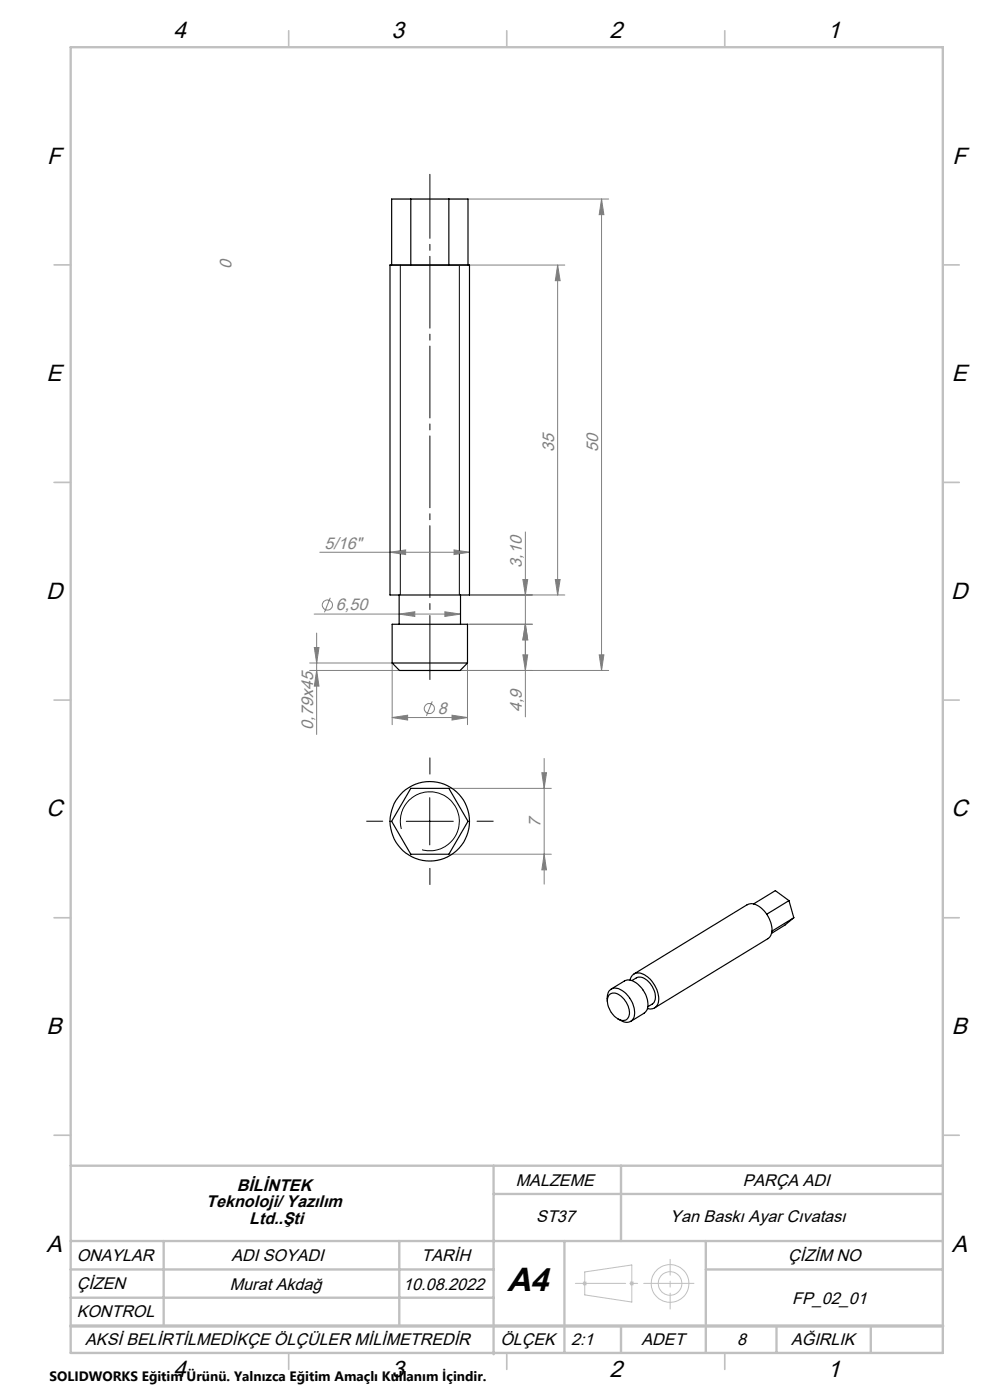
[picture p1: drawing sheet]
<svg xmlns="http://www.w3.org/2000/svg" width="210mm" height="297mm" viewBox="0 0 210 297" stroke-linecap="round" stroke-linejoin="round" font-family="sans-serif">
<g fill="none" stroke="#808080" stroke-width=".21">
<path d="M97.4 56.2h22.4M99.3 42.2h29.8M118.3 56.2l.5 3.3h-1zM118.3 56.2v70M127.6 42.2v100M127.6 42.2l.5 3.3h-1zM67.8 117.2h31.8M82.7 117.2l3.3-.5v.9zM96.3 116.7l3.3 .5-3.3 .4zM111.4 112.9v39.2M66.6 130.3h31.1M66.7 137.4h1l-.5 3.2z"/>
<path d="M67.2 134.3v21.5M70.1 126.8l-1.3 3.1M84.7 130.3l3.3-.5v1zM94.4 129.8l3.3 .5-3.3 .5zM99.2 132.4h13.7M99.6 126.2h20.2M110.9 122.9h1l-.5 3.3zM110.9 138.9h1l-.5 3.3zM111.4 132.4l.5 3.3h-1zM117.8 122.9h1l-.5 3.3zM127.1 138.9h1l-.5 3.3zM65.7 140.6h17.5v13.1"/>
<path d="M65.7 142.2h19M67.2 142.2l.5 3.4h-1zM83.2 152.2l3.3-.5v1zM83.2 152.2h16M91.7 148.8l-1.2 3.1M95.9 151.7l3.3 .5-3.3 .5zM97.6 142.2h31.5M99.2 140.6v13.1M95.2 167.2h21.7M114.9 163.9h1l-.5 3.3zM115.4 160.9v26.7M95.2 181.2h21.7"/>
<path d="M115.4 181.2l.5 3.3h-1z"/>
<circle cx="69.5" cy="128.4" r="1.06"/>
<circle cx="91.1" cy="150.3" r="1.07"/>
</g>
<path d="M82.7 56.2h16.9" fill="none" stroke="#000" stroke-width=".25"/>
<g fill="none" stroke="#c0c0c0" stroke-width=".21">
<path d="M123.5 272.3h1M123.7 271.9l.7 .7M124 269.8l10-1.4v7.8l-10-1.5zM124.4 271.9l-.7 .7M133.5 272.3h1M133.7 271.9l.7 .7M134.4 271.9l-.7 .7"/>
<circle cx="142.1" cy="272.3" r="4"/>
<circle cx="142.1" cy="272.3" r="2.5"/>
</g>
<path d="M84.9 56.2v70M97.4 56.2v70M85.1 175.9a6.3 6.3 0 0 1 5.5-7.9 6.3 6.3 0 0 1 6.8 6.8 6.3 6.3 0 0 1-7.9 5.5M86.2 174.2h10M91.2 169.2v10" fill="none" stroke="#000" stroke-width=".21"/>
<path d="M91.2 37v107.2" fill="none" stroke="#000" stroke-width=".21" stroke-dasharray="15.2 1.3 1.3 1.3" stroke-dashoffset="1.7"/>
<path d="M122 272.3h25.2" fill="none" stroke="#c0c0c0" stroke-width=".21" stroke-dasharray="15.2 1.3 1.3 1.3" stroke-dashoffset="4.6"/>
<path d="M142.2 267.2v10.5" fill="none" stroke="#c0c0c0" stroke-width=".21" stroke-dasharray="15.2 1.3 1.3 1.3" stroke-dashoffset="11.9"/>
<g fill="none" stroke="#c0c0c0" stroke-width=".35">
<path d="M61.2 6.5v3.5M107.5 6.5v3.5M153.7 6.5v3.5M11.5 56.2h3.5M200 56.2h3.5M11.5 102.3h3.5M200 102.3h3.5M11.5 148.5h3.5M200 148.5h3.5M11.5 194.7h3.5M200 194.7h3.5M11.5 240.8h3.5"/>
<path d="M200 240.8h3.5M61.2 287v3.5M107.5 287v3.5M153.7 287v3.5"/>
</g>
<g fill="none" stroke="#c0c0c0" stroke-width=".5">
<path d="M15 10h185v277h-185zM15 247.3h185M104.7 247.3v40M104.7 253.3h95.3M131.7 247.3v16M15 269.3h89.7M15 263.3h185M15 275.3h89.7M34.7 263.3v18M84.7 263.3v18M119.7 263.3v23.7M149.7 263.3v23.7"/>
<path d="M149.7 269.3h50.3M131.7 281.3v5.7M164.7 281.3v5.7M184.7 281.3v5.7"/>
</g>
<path d="M15 281.3h185" fill="none" stroke="#c0c0c0" stroke-width=".7"/>
<path d="M81.2 174.2h-3.4M91.2 164.2v-3.4M101.2 174.2h3.4M91.2 184.2v3.4" fill="none" stroke="#000" stroke-width=".21" stroke-dasharray="15.2 1.3 1.3 1.3"/>
<g fill="#808080">
<path d="M96.3 116.7l3.3 .5-3.3 .4zM82.7 117.2l3.3-.5v.9zM94.4 129.8l3.3 .5-3.3 .5zM84.7 130.3l3.3-.5v1z"/>
<path d="M83.2 152.2l3.3-.5v1zM95.9 151.7l3.3 .5-3.3 .5z"/>
<path d="M127.1 138.9h1l-.5 3.3zM127.6 42.2l.5 3.3h-1zM110.9 138.9h1l-.5 3.3zM111.4 132.4l.5 3.3h-1z"/>
<path d="M66.7 137.4h1l-.5 3.2zM67.2 142.2l.5 3.4h-1zM110.9 122.9h1l-.5 3.3zM111.4 132.4l.5 3.3h-1zM118.3 56.2l.5 3.3h-1zM117.8 122.9h1l-.5 3.3zM114.9 163.9h1l-.5 3.3zM115.4 181.2l.5 3.3h-1z"/>
</g>
<g fill="none" stroke="#000" stroke-width=".25">
<path d="M82.7 56.2h16.9v70h-16.9zM83.1 56.2v-14h16.2v14M87.1 42.2v14M95.2 42.2v14M84.7 126.2v6.2M97.7 126.2v6.2M83.2 140.6h16M83.2 140.6v-8.2h16v8.2M83.2 140.6l1.5 1.6h12.9l1.6-1.6M87.1 167.2h8.1l4.1 7-4.1 7h-8.1l-4-7zM162.6 193.9l.2 .4a4.2 4.2 0 0 1 .4 4.6l-24.3 14.9M162.6 193.9a4 4 0 0 0-3.7-2.1l-24.4 14.8"/>
<path d="M167.4 191.1l-4.8 2.9M167.4 191.1l1 3.6M167.4 191.1l-2.9-2.2-4.7 2.9M168.4 194.7l-4.7 2.9M168.4 194.7l-1.9 1.5-2.8 1.8M128.8 212.5a2.51 2.51 0 0 1 1-2.7 3.5 3.5 0 0 1 3.8 1.9 4.4 4.4 0 0 1 .6 4.5 1.85 1.85 0 0 1-2.6 .3l-.5-.3M129.4 210.9a2.05 2.05 0 0 1 2.6 .7 4.2 4.2 0 0 1 1.4 4.1 1.54 1.54 0 0 1-2.6 .3 4.2 4.2 0 0 1-1.7-4.8zM129.6 209.8l2.9-1.7a2.7 2.7 0 0 1 3.2 1.1 5.2 5.2 0 0 1 1.5 5.1l-.6 .6-2.8 1.8M133.7 207.9a1.78 1.78 0 0 1 2.8-1.2 6.1 6.1 0 0 1 3.1 6.2 1.73 1.73 0 0 1-2.3 1.1M134 208l1-.5a2.46 2.46 0 0 1 3 1.2 3.6 3.6 0 0 1 .6 4.1l-1.2 .8"/>
<circle cx="91.2" cy="174.2" r="8.4"/>
</g>
<text font-size="7.1" x="107.6" y="273.9">A4</text>
<g font-size="5">
<text x="36.8" y="8.1">4</text>
<text x="83" y="8.1">3</text>
<text x="129.3" y="8.1">2</text>
<text x="175.5" y="8.1">1</text>
<text x="10" y="34.7">F</text>
<text x="202" y="34.7">F</text>
<text x="9.9" y="80.9">E</text>
<text x="201.9" y="80.9">E</text>
<text x="9.8" y="127">D</text>
<text x="201.8" y="127">D</text>
<text x="9.8" y="173.2">C</text>
<text x="201.8" y="173.2">C</text>
<text x="9.9" y="219.4">B</text>
<text x="201.9" y="219.4">B</text>
<text x="9.9" y="265.5">A</text>
<text x="201.9" y="265.5">A</text>
<text x="36.8" y="292.1">4</text>
<text x="83" y="292.1">3</text>
<text x="129.3" y="292.1">2</text>
<text x="175.5" y="292.1">1</text>
</g>
<g font-size="3.6" fill="#808080">
<text x="49.1" y="57.2" transform="rotate(-90 49.1 57.2)">0</text>
<text x="117.5" y="95.8" transform="rotate(-90 117.5 95.8)">35</text>
<text x="126.8" y="95.8" transform="rotate(-90 126.8 95.8)">50</text>
<text x="68.8" y="116.4">5/16&quot;</text>
<text x="110.7" y="120.5" transform="rotate(-90 110.7 120.5)">3,10</text>
<text x="71.2" y="129.5">6,50</text>
<text x="66.4" y="154.8" transform="rotate(-90 66.4 154.8)">0,79x45</text>
<text x="92.9" y="151.4">8</text>
<text x="110.7" y="151.1" transform="rotate(-90 110.7 151.1)">4,9</text>
<text x="114.7" y="175.5" transform="rotate(-90 114.7 175.5)">7</text>
</g>
<g font-size="3.6">
<text x="109.4" y="251.6">MALZEME</text>
<text x="157.6" y="251.6">PARÇA ADI</text>
<text x="43.7" y="256.1">Teknoloji/ Yazılım</text>
<text x="50.2" y="252.6">BİLİNTEK</text>
<text x="52.9" y="259.6">Ltd..Şti</text>
<text x="113.7" y="259.2">ST37</text>
<text x="142.2" y="259.2">Yan Baskı Ayar Cıvatası</text>
<text x="16.3" y="267.4">ONAYLAR</text>
<text x="49.1" y="267.4">ADI SOYADI</text>
<text x="89.4" y="267.4">TARİH</text>
<text x="167.2" y="267.5">ÇİZİM NO</text>
<text x="16.3" y="273.5">ÇİZEN</text>
<text x="48.7" y="273.7">Murat Akdağ</text>
<text x="85.5" y="273.7">10.08.2022</text>
<text x="16.3" y="279.4">KONTROL</text>
<text x="168.1" y="276.6">FP_02_01</text>
<text x="18.1" y="285.4">AKSİ BELİRTİLMEDİKÇE ÖLÇÜLER MİLİMETREDİR</text>
<text x="106.1" y="285.4">ÖLÇEK</text>
<text x="121.2" y="285.3">2:1</text>
<text x="136.1" y="285.4">ADET</text>
<text x="156.4" y="285.3">8</text>
<text x="167.8" y="285.4">AĞIRLIK</text>
</g>
<text font-size="2.9" x="10.5" y="292.9">SOLIDWORKS Eğitim Ürünü. Yalnızca Eğitim Amaçlı Kullanım İçindir.</text>
</svg>
